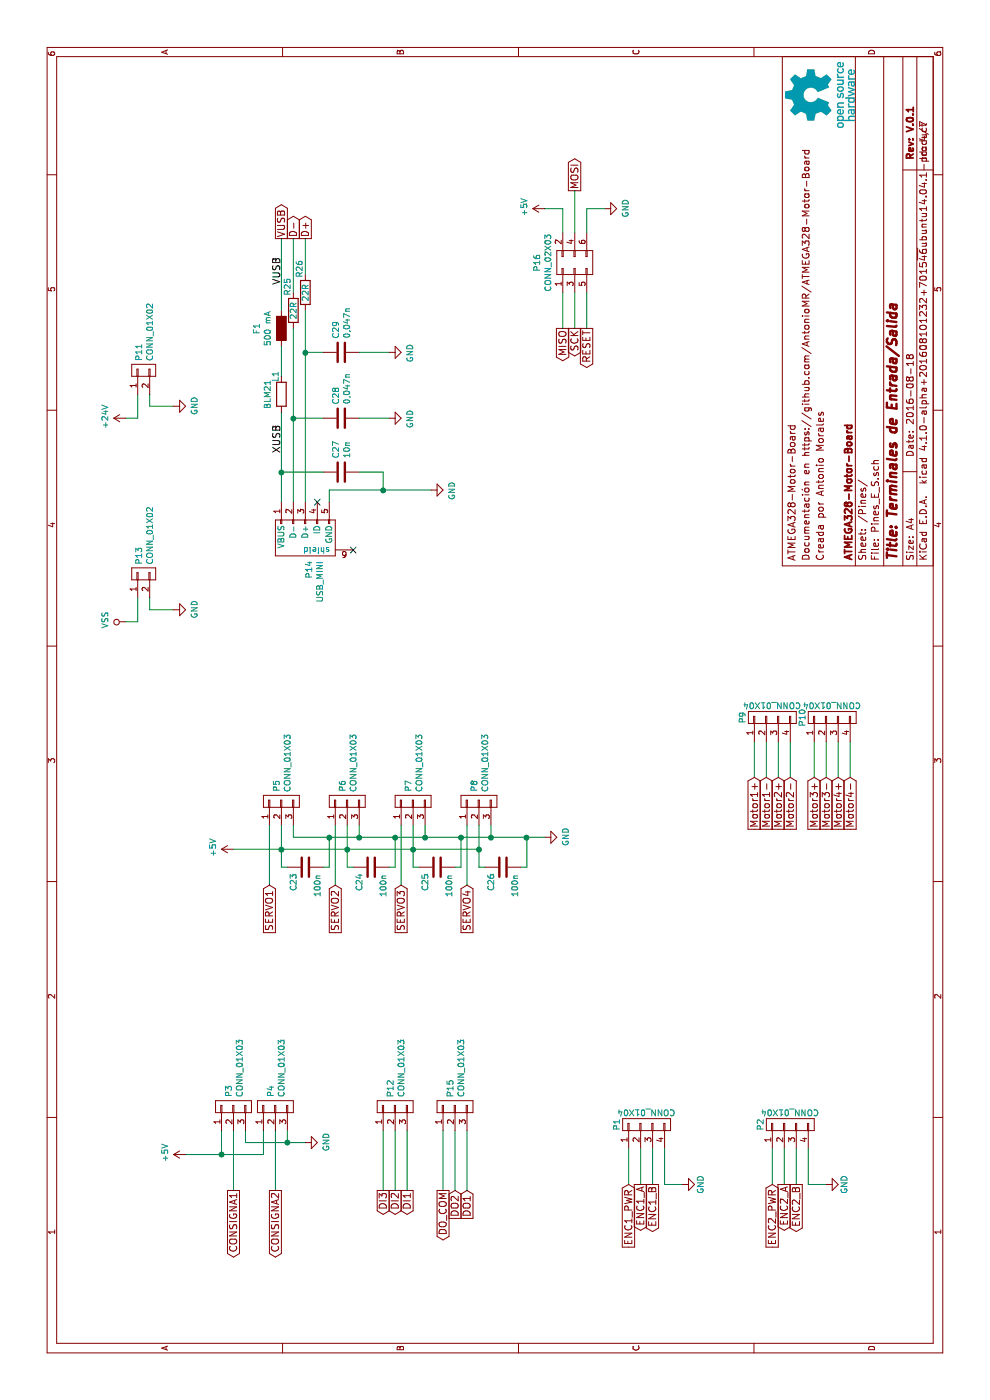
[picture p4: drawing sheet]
EESchema Schematic File Version 2
LIBS:ATMEGA328_Motor_Board-rescue
LIBS:Microcontroladores
LIBS:power
LIBS:device
LIBS:transistors
LIBS:conn
LIBS:linear
LIBS:regul
LIBS:74xx
LIBS:cmos4000
LIBS:adc-dac
LIBS:memory
LIBS:xilinx
LIBS:microcontrollers
LIBS:dsp
LIBS:microchip
LIBS:analog_switches
LIBS:motorola
LIBS:texas
LIBS:intel
LIBS:audio
LIBS:interface
LIBS:digital-audio
LIBS:philips
LIBS:display
LIBS:cypress
LIBS:siliconi
LIBS:opto
LIBS:atmel
LIBS:contrib
LIBS:valves
LIBS:Interfaces
LIBS:Pasivos
LIBS:Reles
LIBS:MotorDrivers
LIBS:connector
LIBS:Opamp
LIBS:Traco
LIBS:Optoacoplados
LIBS:ATMEGA328_Motor_Board-cache
EELAYER 25 0
EELAYER END
$Descr A4 11693 8268
encoding utf-8
Sheet 4 7
Title "Terminales de Entrada/Salida"
Date "2016-08-18"
Rev "V.0.1"
Comp "ATMEGA328-Motor-Board"
Comment1 ""
Comment2 "Creada por Antonio Morales"
Comment3 "Documentación en https://github.com/AntonioMR/ATMEGA328-Motor-Board"
Comment4 "ATMEGA328-Motor-Board"
$EndDescr
$Comp
L CONN_02X03 P16
U 1 1
P 9500 4800
F 0 "P16" H 9500 5115 50  0000 C CNN
F 1 "CONN_02X03" H 9500 5024 50  0000 C CNN
F 2 "Pin_Headers:Pin_Header_Straight_2x03" H 9500 3600 50  0001 C CNN
F 3 "" H 9500 3600 50  0000 C CNN
F 4 "~" H 2100 2900 60  0001 C CNN "Fabricante"
F 5 "~" H 2100 2900 60  0001 C CNN "Ref"
F 6 "~" H 2100 2900 60  0001 C CNN "Potencia"
F 7 "~" H 2100 2900 60  0001 C CNN "Tolerancia"
F 8 "~" H 2100 2900 60  0001 C CNN "Provedor"
F 9 "~" H 2100 2900 60  0001 C CNN "Ref_Proveedor"
	1    9500 4800
	1    0    0    -1  
$EndComp
$Comp
L GND #PWR052
U 1 1
P 9950 5050
F 0 "#PWR052" H 9950 4800 50  0001 C CNN
F 1 "GND" H 9955 4877 50  0000 C CNN
F 2 "" H 9950 5050 50  0000 C CNN
F 3 "" H 9950 5050 50  0000 C CNN
	1    9950 5050
	1    0    0    -1  
$EndComp
$Comp
L +5V #PWR053
U 1 1
P 9950 4550
F 0 "#PWR053" H 9950 4400 50  0001 C CNN
F 1 "+5V" H 9965 4723 50  0000 C CNN
F 2 "" H 9950 4550 50  0000 C CNN
F 3 "" H 9950 4550 50  0000 C CNN
	1    9950 4550
	1    0    0    -1  
$EndComp
Text GLabel 8950 4700 0    60   Output ~ 0
MISO
Text GLabel 8950 4800 0    60   Output ~ 0
SCK
Text GLabel 8950 4900 0    60   Output ~ 0
RESET
Text GLabel 10100 4800 2    60   Output ~ 0
MOSI
$Comp
L USB_MINI P14
U 1 1
P 7200 2550
F 0 "P14" V 7230 2738 50  0000 L CNN
F 1 "USB_MINI" V 7321 2738 50  0000 L CNN
F 2 "Conectores:usb_mini_molex_675031020" V 7150 2450 50  0001 C CNN
F 3 "" V 7150 2450 50  0000 C CNN
F 4 "~" H -150 2400 60  0001 C CNN "Fabricante"
F 5 "~" H -150 2400 60  0001 C CNN "Ref"
F 6 "~" H -150 2400 60  0001 C CNN "Potencia"
F 7 "~" H -150 2400 60  0001 C CNN "Tolerancia"
F 8 "~" H -150 2400 60  0001 C CNN "Provedor"
F 9 "~" H -150 2400 60  0001 C CNN "Ref_Proveedor"
	1    7200 2550
	0    -1   1    0   
$EndComp
Wire Wire Line
	9250 4700 8950 4700
Wire Wire Line
	9250 4800 8950 4800
Wire Wire Line
	9250 4900 8950 4900
Wire Wire Line
	9750 4900 9950 4900
Wire Wire Line
	9950 4900 9950 5050
Wire Wire Line
	9750 4700 9950 4700
Wire Wire Line
	9950 4700 9950 4550
Wire Wire Line
	9750 4800 10100 4800
Wire Wire Line
	7500 2750 7600 2750
Wire Wire Line
	7600 2750 7600 3600
$Comp
L GND #PWR054
U 1 1
P 7600 3600
F 0 "#PWR054" H 7600 3350 50  0001 C CNN
F 1 "GND" H 7605 3427 50  0000 C CNN
F 2 "" H 7600 3600 50  0000 C CNN
F 3 "" H 7600 3600 50  0000 C CNN
	1    7600 3600
	-1   0    0    -1  
$EndComp
Text GLabel 9700 2350 2    60   Output ~ 0
VUSB
Text GLabel 9700 2450 2    60   Output ~ 0
D-
Text GLabel 9700 2550 2    60   Output ~ 0
D+
NoConn ~ 7500 2650
Wire Wire Line
	5500 6300 5200 6300
Wire Wire Line
	5200 6400 5500 6400
Wire Wire Line
	5200 6500 5500 6500
Wire Wire Line
	5200 6600 5500 6600
Wire Wire Line
	5200 6800 5500 6800
Wire Wire Line
	5200 6900 5500 6900
Wire Wire Line
	5200 7000 5500 7000
Wire Wire Line
	5200 7100 5500 7100
Text GLabel 5200 6300 0    60   Input ~ 0
Motor1+
Text GLabel 5200 6400 0    60   Input ~ 0
Motor1-
Text GLabel 5200 6500 0    60   Input ~ 0
Motor2+
Text GLabel 5200 6800 0    60   Input ~ 0
Motor3+
Text GLabel 5200 7000 0    60   Input ~ 0
Motor4+
Text GLabel 5200 6600 0    60   Input ~ 0
Motor2-
Text GLabel 5200 6900 0    60   Input ~ 0
Motor3-
Text GLabel 5200 7100 0    60   Input ~ 0
Motor4-
$Comp
L CONN_01X03 P3
U 1 1
P 2450 1950
F 0 "P3" H 2528 1991 50  0000 L CNN
F 1 "CONN_01X03" H 2528 1900 50  0000 L CNN
F 2 "PhoenixContact:PhoenixContact_MPT_0,5_3-2,54" H 2450 1950 50  0001 C CNN
F 3 "" H 2450 1950 50  0000 C CNN
F 4 "phoenix contact" H 1000 2350 60  0001 C CNN "Fabricante"
F 5 "1803280 + 1803581" H 1000 2350 60  0001 C CNN "Ref"
F 6 "~" H 1000 2350 60  0001 C CNN "Potencia"
F 7 "~" H 1000 2350 60  0001 C CNN "Tolerancia"
F 8 "tme" H 1000 2350 60  0001 C CNN "Provedor"
F 9 "MC1.5/3-G-3.81" H 1000 2350 60  0001 C CNN "Ref_Proveedor"
	1    2450 1950
	1    0    0    -1  
$EndComp
$Comp
L CONN_01X03 P4
U 1 1
P 2450 2300
F 0 "P4" H 2528 2341 50  0000 L CNN
F 1 "CONN_01X03" H 2528 2250 50  0000 L CNN
F 2 "PhoenixContact:PhoenixContact_MPT_0,5_3-2,54" H 2450 2300 50  0001 C CNN
F 3 "" H 2450 2300 50  0000 C CNN
F 4 "phoenix contact" H 1000 2350 60  0001 C CNN "Fabricante"
F 5 "1803280 + 1803581" H 1000 2350 60  0001 C CNN "Ref"
F 6 "~" H 1000 2350 60  0001 C CNN "Potencia"
F 7 "~" H 1000 2350 60  0001 C CNN "Tolerancia"
F 8 "tme" H 1000 2350 60  0001 C CNN "Provedor"
F 9 "MC1.5/3-G-3.81" H 1000 2350 60  0001 C CNN "Ref_Proveedor"
	1    2450 2300
	1    0    0    -1  
$EndComp
$Comp
L CONN_01X03 P5
U 1 1
P 5000 2350
F 0 "P5" H 5078 2391 50  0000 L CNN
F 1 "CONN_01X03" H 5078 2300 50  0000 L CNN
F 2 "Pin_Headers:Pin_Header_Straight_1x03" H 5000 2350 50  0001 C CNN
F 3 "" H 5000 2350 50  0000 C CNN
F 4 "~" H 3550 2050 60  0001 C CNN "Fabricante"
F 5 "~" H 3550 2050 60  0001 C CNN "Ref"
F 6 "~" H 3550 2050 60  0001 C CNN "Potencia"
F 7 "~" H 3550 2050 60  0001 C CNN "Tolerancia"
F 8 "~" H 3550 2050 60  0001 C CNN "Provedor"
F 9 "~" H 3550 2050 60  0001 C CNN "Ref_Proveedor"
	1    5000 2350
	1    0    0    -1  
$EndComp
$Comp
L CONN_01X03 P6
U 1 1
P 5000 2900
F 0 "P6" H 5078 2941 50  0000 L CNN
F 1 "CONN_01X03" H 5078 2850 50  0000 L CNN
F 2 "Pin_Headers:Pin_Header_Straight_1x03" H 5000 2900 50  0001 C CNN
F 3 "" H 5000 2900 50  0000 C CNN
F 4 "~" H 3550 2250 60  0001 C CNN "Fabricante"
F 5 "~" H 3550 2250 60  0001 C CNN "Ref"
F 6 "~" H 3550 2250 60  0001 C CNN "Potencia"
F 7 "~" H 3550 2250 60  0001 C CNN "Tolerancia"
F 8 "~" H 3550 2250 60  0001 C CNN "Provedor"
F 9 "~" H 3550 2250 60  0001 C CNN "Ref_Proveedor"
	1    5000 2900
	1    0    0    -1  
$EndComp
Wire Wire Line
	2250 1850 2050 1850
Connection ~ 2050 1850
Wire Wire Line
	2050 2200 2250 2200
Wire Wire Line
	2250 2050 2150 2050
Wire Wire Line
	2250 2400 2150 2400
Connection ~ 2150 2400
Wire Wire Line
	2250 1950 1750 1950
Wire Wire Line
	1750 2300 2250 2300
$Comp
L GND #PWR055
U 1 1
P 2150 2550
F 0 "#PWR055" H 2150 2300 50  0001 C CNN
F 1 "GND" H 2155 2377 50  0000 C CNN
F 2 "" H 2150 2550 50  0000 C CNN
F 3 "" H 2150 2550 50  0000 C CNN
	1    2150 2550
	1    0    0    -1  
$EndComp
$Comp
L +5V #PWR056
U 1 1
P 2050 1550
F 0 "#PWR056" H 2050 1400 50  0001 C CNN
F 1 "+5V" H 2065 1723 50  0000 C CNN
F 2 "" H 2050 1550 50  0000 C CNN
F 3 "" H 2050 1550 50  0000 C CNN
	1    2050 1550
	1    0    0    -1  
$EndComp
Text GLabel 1750 1950 0    60   Output ~ 0
CONSIGNA1
Text GLabel 1750 2300 0    60   Output ~ 0
CONSIGNA2
Wire Wire Line
	7500 2350 8250 2350
$Comp
L CONN_01X02 P13
U 1 1
P 6900 1200
F 0 "P13" H 6978 1241 50  0000 L CNN
F 1 "CONN_01X02" H 6978 1150 50  0000 L CNN
F 2 "PhoenixContact:PhoenixContact_mkdsn_2_5.08" H 6900 1200 50  0001 C CNN
F 3 "" H 6900 1200 50  0000 C CNN
F 4 "phoenix contact" H 1600 3400 60  0001 C CNN "Fabricante"
F 5 "1803277 + 1803578" H 1600 3400 60  0001 C CNN "Ref"
F 6 "~" H 1600 3400 60  0001 C CNN "Potencia"
F 7 "~" H 1600 3400 60  0001 C CNN "Tolerancia"
F 8 "tme" H 1600 3400 60  0001 C CNN "Provedor"
F 9 "MC1.5/2-G-3.81" H 1600 3400 60  0001 C CNN "Ref_Proveedor"
	1    6900 1200
	1    0    0    -1  
$EndComp
Wire Wire Line
	6700 1150 6500 1150
Wire Wire Line
	6700 1250 6600 1250
Wire Wire Line
	6600 1250 6600 1450
$Comp
L GND #PWR057
U 1 1
P 6600 1450
F 0 "#PWR057" H 6600 1200 50  0001 C CNN
F 1 "GND" H 6605 1277 50  0000 C CNN
F 2 "" H 6600 1450 50  0000 C CNN
F 3 "" H 6600 1450 50  0000 C CNN
	1    6600 1450
	1    0    0    -1  
$EndComp
$Comp
L CONN_01X04 P1
U 1 1
P 2300 5400
F 0 "P1" H 2300 5650 50  0000 C CNN
F 1 "CONN_01X04" V 2400 5400 50  0000 C CNN
F 2 "PhoenixContact:PhoenixContact_MPT_0,5_4-2,54" H 2300 5400 50  0001 C CNN
F 3 "" H 2300 5400 50  0000 C CNN
F 4 "phoenix contact" H 1450 2700 60  0001 C CNN "Fabricante"
F 5 "1803293 + 1803594" H 1450 2700 60  0001 C CNN "Ref"
F 6 "~" H 1450 2700 60  0001 C CNN "Potencia"
F 7 "~" H 1450 2700 60  0001 C CNN "Tolerancia"
F 8 "rs" H 1450 2700 60  0001 C CNN "Provedor"
F 9 "649-0128" H 1450 2700 60  0001 C CNN "Ref_Proveedor"
	1    2300 5400
	1    0    0    -1  
$EndComp
Wire Wire Line
	2100 5250 1800 5250
Wire Wire Line
	1800 5350 2100 5350
Wire Wire Line
	1800 5450 2100 5450
Wire Wire Line
	1800 5550 2100 5550
Wire Wire Line
	1800 5550 1800 5700
$Comp
L GND #PWR058
U 1 1
P 1800 5700
F 0 "#PWR058" H 1800 5450 50  0001 C CNN
F 1 "GND" H 1800 5550 50  0000 C CNN
F 2 "" H 1800 5700 50  0000 C CNN
F 3 "" H 1800 5700 50  0000 C CNN
	1    1800 5700
	1    0    0    -1  
$EndComp
Text GLabel 1800 5350 0    60   Output ~ 0
ENC1_A
Text GLabel 1800 5450 0    60   Output ~ 0
ENC1_B
$Comp
L CONN_01X04 P2
U 1 1
P 2300 6600
F 0 "P2" H 2300 6850 50  0000 C CNN
F 1 "CONN_01X04" V 2400 6600 50  0000 C CNN
F 2 "PhoenixContact:PhoenixContact_MPT_0,5_4-2,54" H 2300 6600 50  0001 C CNN
F 3 "" H 2300 6600 50  0000 C CNN
F 4 "phoenix contact" H 1450 2700 60  0001 C CNN "Fabricante"
F 5 "1803293 + 1803594" H 1450 2700 60  0001 C CNN "Ref"
F 6 "~" H 1450 2700 60  0001 C CNN "Potencia"
F 7 "~" H 1450 2700 60  0001 C CNN "Tolerancia"
F 8 "rs" H 1450 2700 60  0001 C CNN "Provedor"
F 9 "649-0128" H 1450 2700 60  0001 C CNN "Ref_Proveedor"
	1    2300 6600
	1    0    0    -1  
$EndComp
Wire Wire Line
	2100 6450 1800 6450
Wire Wire Line
	1800 6550 2100 6550
Wire Wire Line
	1800 6650 2100 6650
Wire Wire Line
	1800 6750 2100 6750
Wire Wire Line
	1800 6750 1800 6900
$Comp
L GND #PWR059
U 1 1
P 1800 6900
F 0 "#PWR059" H 1800 6650 50  0001 C CNN
F 1 "GND" H 1800 6750 50  0000 C CNN
F 2 "" H 1800 6900 50  0000 C CNN
F 3 "" H 1800 6900 50  0000 C CNN
	1    1800 6900
	1    0    0    -1  
$EndComp
Text GLabel 1800 6550 0    60   Output ~ 0
ENC2_A
Text GLabel 1800 6650 0    60   Output ~ 0
ENC2_B
$Comp
L F F1
U 1 1
P 8950 2350
F 0 "F1" V 8743 2350 50  0000 C CNN
F 1 "500 mA" V 8834 2350 50  0000 C CNN
F 2 "Resistencias:R_1812" V 8880 2350 50  0001 C CNN
F 3 "" H 8950 2350 50  0000 C CNN
F 4 "ece" H 8950 2350 60  0001 C CNN "Fabricante"
F 5 "SD050-16" H 8950 2350 60  0001 C CNN "Ref"
F 6 "~" H 8950 2350 60  0001 C CNN "Potencia"
F 7 "~" H 8950 2350 60  0001 C CNN "Tolerancia"
F 8 "tme" H 8950 2350 60  0001 C CNN "Provedor"
F 9 "SD050-16" H 8950 2350 60  0001 C CNN "Ref_Proveedor"
	1    8950 2350
	0    -1   1    0   
$EndComp
Text Label 8150 2350 2    60   ~ 0
XUSB
Wire Wire Line
	8200 2450 8200 2700
Connection ~ 8200 2450
Wire Wire Line
	8750 2700 8750 2550
Connection ~ 8750 2550
$Comp
L R R25
U 1 1
P 9100 2450
F 0 "R25" V 9050 2650 50  0000 C CNN
F 1 "22R" V 9100 2450 50  0000 C CNN
F 2 "Resistors_SMD:R_0805" V 9030 2450 50  0001 C CNN
F 3 "" H 9100 2450 50  0000 C CNN
F 4 "VISHAY" H 9100 2450 60  0001 C CNN "Fabricante"
F 5 "CRCW080522R0FKEA" H 9100 2450 60  0001 C CNN "Ref"
F 6 "~" H 9100 2450 60  0001 C CNN "Potencia"
F 7 "~" H 9100 2450 60  0001 C CNN "Tolerancia"
F 8 "tme" H 9100 2450 60  0001 C CNN "Provedor"
F 9 "CRCW080522R0FKEA" H 9100 2450 60  0001 C CNN "Ref_Proveedor"
	1    9100 2450
	0    1    1    0   
$EndComp
$Comp
L R R26
U 1 1
P 9250 2550
F 0 "R26" V 9200 2750 50  0000 C CNN
F 1 "22R" V 9250 2550 50  0000 C CNN
F 2 "Resistors_SMD:R_0805" V 9180 2550 50  0001 C CNN
F 3 "" H 9250 2550 50  0000 C CNN
F 4 "VISHAY" H 9250 2550 60  0001 C CNN "Fabricante"
F 5 "CRCW080522R0FKEA" H 9250 2550 60  0001 C CNN "Ref"
F 6 "~" H 9250 2550 60  0001 C CNN "Potencia"
F 7 "~" H 9250 2550 60  0001 C CNN "Tolerancia"
F 8 "tme" H 9250 2550 60  0001 C CNN "Provedor"
F 9 "CRCW080522R0FKEA" H 9250 2550 60  0001 C CNN "Ref_Proveedor"
	1    9250 2550
	0    1    1    0   
$EndComp
Wire Wire Line
	7500 2550 9100 2550
Wire Wire Line
	7500 2450 8950 2450
Wire Wire Line
	9250 2450 9700 2450
Wire Wire Line
	9700 2550 9400 2550
$Comp
L Ferrita L1
U 1 1
P 8400 2350
F 0 "L1" V 8350 2500 50  0000 C CNN
F 1 "BLM21" V 8284 2350 50  0000 C CNN
F 2 "Capacitors_SMD:C_0805" V 8330 2350 50  0001 C CNN
F 3 "" H 8400 2350 50  0000 C CNN
F 4 "Murata" H 8400 2350 60  0001 C CNN "Fabricante"
F 5 "BLM21PG300SN1D" H 8400 2350 60  0001 C CNN "Ref"
F 6 "~" H 8400 2350 60  0001 C CNN "Potencia"
F 7 "~" H 8400 2350 60  0001 C CNN "Tolerancia"
F 8 "tme" H 8400 2350 60  0001 C CNN "Provedor"
F 9 "BLM21PG300SN1D" H 8400 2350 60  0001 C CNN "Ref_Proveedor"
	1    8400 2350
	0    1    1    0   
$EndComp
Wire Wire Line
	8800 2350 8550 2350
Wire Wire Line
	9100 2350 9700 2350
NoConn ~ 7100 2950
$Comp
L C C28
U 1 1
P 8200 2850
F 0 "C28" H 8315 2896 50  0000 L CNN
F 1 "0,047n" H 8315 2805 50  0000 L CNN
F 2 "Capacitors_SMD:C_0805" H 8238 2700 50  0001 C CNN
F 3 "" H 8200 2850 50  0000 C CNN
F 4 "SAMSUNG" H 8200 2850 60  0001 C CNN "Fabricante"
F 5 "CL21C470JBANNNC" H 8200 2850 60  0001 C CNN "Ref"
F 6 "~" H 8200 2850 60  0001 C CNN "Potencia"
F 7 "~" H 8200 2850 60  0001 C CNN "Tolerancia"
F 8 "tme" H 8200 2850 60  0001 C CNN "Provedor"
F 9 "CL21C470JBANNNC" H 8200 2850 60  0001 C CNN "Ref_Proveedor"
	1    8200 2850
	1    0    0    -1  
$EndComp
$Comp
L C C29
U 1 1
P 8750 2850
F 0 "C29" H 8865 2896 50  0000 L CNN
F 1 "0,047n" H 8865 2805 50  0000 L CNN
F 2 "Capacitors_SMD:C_0805" H 8788 2700 50  0001 C CNN
F 3 "" H 8750 2850 50  0000 C CNN
F 4 "~" H 8750 2850 60  0001 C CNN "Fabricante"
F 5 "CL21C470JBANNNC" H 8750 2850 60  0001 C CNN "Ref"
F 6 "~" H 8750 2850 60  0001 C CNN "Potencia"
F 7 "~" H 8750 2850 60  0001 C CNN "Tolerancia"
F 8 "tme" H 8750 2850 60  0001 C CNN "Provedor"
F 9 "CL21C470JBANNNC" H 8750 2850 60  0001 C CNN "Ref_Proveedor"
	1    8750 2850
	1    0    0    -1  
$EndComp
Wire Wire Line
	8750 3000 8750 3250
Wire Wire Line
	8200 3250 8200 3000
$Comp
L GND #PWR060
U 1 1
P 8200 3250
F 0 "#PWR060" H 8200 3000 50  0001 C CNN
F 1 "GND" H 8205 3077 50  0000 C CNN
F 2 "" H 8200 3250 50  0000 C CNN
F 3 "" H 8200 3250 50  0000 C CNN
	1    8200 3250
	-1   0    0    -1  
$EndComp
$Comp
L GND #PWR061
U 1 1
P 8750 3250
F 0 "#PWR061" H 8750 3000 50  0001 C CNN
F 1 "GND" H 8755 3077 50  0000 C CNN
F 2 "" H 8750 3250 50  0000 C CNN
F 3 "" H 8750 3250 50  0000 C CNN
	1    8750 3250
	-1   0    0    -1  
$EndComp
Text Label 9550 2350 2    60   ~ 0
VUSB
$Comp
L C C27
U 1 1
P 7750 2850
F 0 "C27" H 7865 2896 50  0000 L CNN
F 1 "10n" H 7865 2805 50  0000 L CNN
F 2 "Capacitors_SMD:C_0805" H 7788 2700 50  0001 C CNN
F 3 "" H 7750 2850 50  0000 C CNN
F 4 "SAMSUNG" H 7750 2850 60  0001 C CNN "Fabricante"
F 5 "CL21B103JBANNNC" H 7750 2850 60  0001 C CNN "Ref"
F 6 "~" H 7750 2850 60  0001 C CNN "Potencia"
F 7 "~" H 7750 2850 60  0001 C CNN "Tolerancia"
F 8 "tme" H 7750 2850 60  0001 C CNN "Provedor"
F 9 "CL21B103JBANNNC" H 7750 2850 60  0001 C CNN "Ref_Proveedor"
	1    7750 2850
	1    0    0    -1  
$EndComp
Wire Wire Line
	7750 2350 7750 2700
Connection ~ 7750 2350
Wire Wire Line
	7750 3000 7750 3200
Wire Wire Line
	7750 3200 7600 3200
Connection ~ 7600 3200
Wire Wire Line
	2150 2050 2150 2550
Wire Wire Line
	2050 1550 2050 2200
$Comp
L CONN_01X03 P7
U 1 1
P 5000 3450
F 0 "P7" H 5078 3491 50  0000 L CNN
F 1 "CONN_01X03" H 5078 3400 50  0000 L CNN
F 2 "Pin_Headers:Pin_Header_Straight_1x03" H 5000 3450 50  0001 C CNN
F 3 "" H 5000 3450 50  0000 C CNN
F 4 "~" H 3550 3150 60  0001 C CNN "Fabricante"
F 5 "~" H 3550 3150 60  0001 C CNN "Ref"
F 6 "~" H 3550 3150 60  0001 C CNN "Potencia"
F 7 "~" H 3550 3150 60  0001 C CNN "Tolerancia"
F 8 "~" H 3550 3150 60  0001 C CNN "Provedor"
F 9 "~" H 3550 3150 60  0001 C CNN "Ref_Proveedor"
	1    5000 3450
	1    0    0    -1  
$EndComp
$Comp
L CONN_01X03 P8
U 1 1
P 5000 4000
F 0 "P8" H 5078 4041 50  0000 L CNN
F 1 "CONN_01X03" H 5078 3950 50  0000 L CNN
F 2 "Pin_Headers:Pin_Header_Straight_1x03" H 5000 4000 50  0001 C CNN
F 3 "" H 5000 4000 50  0000 C CNN
F 4 "~" H 3550 3350 60  0001 C CNN "Fabricante"
F 5 "~" H 3550 3350 60  0001 C CNN "Ref"
F 6 "~" H 3550 3350 60  0001 C CNN "Potencia"
F 7 "~" H 3550 3350 60  0001 C CNN "Tolerancia"
F 8 "~" H 3550 3350 60  0001 C CNN "Provedor"
F 9 "~" H 3550 3350 60  0001 C CNN "Ref_Proveedor"
	1    5000 4000
	1    0    0    -1  
$EndComp
$Comp
L +5V #PWR062
U 1 1
P 4600 1950
F 0 "#PWR062" H 4600 1800 50  0001 C CNN
F 1 "+5V" H 4615 2123 50  0000 C CNN
F 2 "" H 4600 1950 50  0000 C CNN
F 3 "" H 4600 1950 50  0000 C CNN
	1    4600 1950
	1    0    0    -1  
$EndComp
Wire Wire Line
	4600 1950 4600 4000
Wire Wire Line
	4450 4000 4800 4000
Wire Wire Line
	4450 3450 4800 3450
Connection ~ 4600 3450
Wire Wire Line
	4450 2900 4800 2900
Connection ~ 4600 2900
Wire Wire Line
	4450 2350 4800 2350
Connection ~ 4600 2350
$Comp
L GND #PWR063
U 1 1
P 4700 4550
F 0 "#PWR063" H 4700 4300 50  0001 C CNN
F 1 "GND" H 4705 4377 50  0000 C CNN
F 2 "" H 4700 4550 50  0000 C CNN
F 3 "" H 4700 4550 50  0000 C CNN
	1    4700 4550
	1    0    0    -1  
$EndComp
Wire Wire Line
	4700 2450 4700 4550
Wire Wire Line
	4700 2450 4800 2450
Wire Wire Line
	4800 3000 4700 3000
Connection ~ 4700 3000
Wire Wire Line
	4700 3550 4800 3550
Connection ~ 4700 3550
Wire Wire Line
	4800 4100 4700 4100
Connection ~ 4700 4100
Wire Wire Line
	4800 3900 4300 3900
Wire Wire Line
	4300 3350 4800 3350
Wire Wire Line
	4300 2800 4800 2800
Wire Wire Line
	4300 2250 4800 2250
Text GLabel 4300 2250 0    60   Input ~ 0
SERVO1
Text GLabel 4300 2800 0    60   Input ~ 0
SERVO2
Text GLabel 4300 3350 0    60   Input ~ 0
SERVO3
Text GLabel 4300 3900 0    60   Input ~ 0
SERVO4
$Comp
L C C23
U 1 1
P 4450 2550
F 0 "C23" H 4250 2650 50  0000 L CNN
F 1 "100n" H 4200 2450 50  0000 L CNN
F 2 "Capacitors_SMD:C_0805" H 4488 2400 50  0001 C CNN
F 3 "" H 4450 2550 50  0000 C CNN
F 4 "~" H 4450 2550 60  0001 C CNN "Fabricante"
F 5 "~" H 4450 2550 60  0001 C CNN "Ref"
F 6 "~" H 4450 2550 60  0001 C CNN "Potencia"
F 7 "~" H 4450 2550 60  0001 C CNN "Tolerancia"
F 8 "~" H 4450 2550 60  0001 C CNN "Provedor"
F 9 "~" H 4450 2550 60  0001 C CNN "Ref_Proveedor"
	1    4450 2550
	1    0    0    -1  
$EndComp
$Comp
L C C24
U 1 1
P 4450 3100
F 0 "C24" H 4250 3200 50  0000 L CNN
F 1 "100n" H 4200 3000 50  0000 L CNN
F 2 "Capacitors_SMD:C_0805" H 4488 2950 50  0001 C CNN
F 3 "" H 4450 3100 50  0000 C CNN
F 4 "~" H 4450 3100 60  0001 C CNN "Fabricante"
F 5 "~" H 4450 3100 60  0001 C CNN "Ref"
F 6 "~" H 4450 3100 60  0001 C CNN "Potencia"
F 7 "~" H 4450 3100 60  0001 C CNN "Tolerancia"
F 8 "~" H 4450 3100 60  0001 C CNN "Provedor"
F 9 "~" H 4450 3100 60  0001 C CNN "Ref_Proveedor"
	1    4450 3100
	1    0    0    -1  
$EndComp
$Comp
L C C25
U 1 1
P 4450 3650
F 0 "C25" H 4250 3750 50  0000 L CNN
F 1 "100n" H 4200 3550 50  0000 L CNN
F 2 "Capacitors_SMD:C_0805" H 4488 3500 50  0001 C CNN
F 3 "" H 4450 3650 50  0000 C CNN
F 4 "~" H 4450 3650 60  0001 C CNN "Fabricante"
F 5 "~" H 4450 3650 60  0001 C CNN "Ref"
F 6 "~" H 4450 3650 60  0001 C CNN "Potencia"
F 7 "~" H 4450 3650 60  0001 C CNN "Tolerancia"
F 8 "~" H 4450 3650 60  0001 C CNN "Provedor"
F 9 "~" H 4450 3650 60  0001 C CNN "Ref_Proveedor"
	1    4450 3650
	1    0    0    -1  
$EndComp
$Comp
L C C26
U 1 1
P 4450 4200
F 0 "C26" H 4250 4300 50  0000 L CNN
F 1 "100n" H 4200 4100 50  0000 L CNN
F 2 "Capacitors_SMD:C_0805" H 4488 4050 50  0001 C CNN
F 3 "" H 4450 4200 50  0000 C CNN
F 4 "~" H 4450 4200 60  0001 C CNN "Fabricante"
F 5 "~" H 4450 4200 60  0001 C CNN "Ref"
F 6 "~" H 4450 4200 60  0001 C CNN "Potencia"
F 7 "~" H 4450 4200 60  0001 C CNN "Tolerancia"
F 8 "~" H 4450 4200 60  0001 C CNN "Provedor"
F 9 "~" H 4450 4200 60  0001 C CNN "Ref_Proveedor"
	1    4450 4200
	1    0    0    -1  
$EndComp
Wire Wire Line
	4450 4050 4450 4000
Connection ~ 4600 4000
Wire Wire Line
	4450 3500 4450 3450
Wire Wire Line
	4450 2950 4450 2900
Wire Wire Line
	4450 2400 4450 2350
Wire Wire Line
	4450 2700 4450 2750
Wire Wire Line
	4450 2750 4700 2750
Connection ~ 4700 2750
Wire Wire Line
	4450 3250 4450 3300
Wire Wire Line
	4450 3300 4700 3300
Connection ~ 4700 3300
Wire Wire Line
	4450 3800 4450 3850
Wire Wire Line
	4450 3850 4700 3850
Connection ~ 4700 3850
Wire Wire Line
	4450 4350 4450 4400
Wire Wire Line
	4450 4400 4700 4400
Connection ~ 4700 4400
Text GLabel 1800 6450 0    60   Input ~ 0
ENC2_PWR
Text GLabel 1800 5250 0    60   Input ~ 0
ENC1_PWR
$Comp
L VSS #PWR064
U 1 1
P 6500 1050
F 0 "#PWR064" H 6500 900 50  0001 C CNN
F 1 "VSS" H 6517 1223 50  0000 C CNN
F 2 "" H 6500 1050 50  0000 C CNN
F 3 "" H 6500 1050 50  0000 C CNN
	1    6500 1050
	1    0    0    -1  
$EndComp
Wire Wire Line
	6500 1150 6500 1050
Wire Wire Line
	8400 1150 8200 1150
Wire Wire Line
	8400 1250 8300 1250
Wire Wire Line
	8300 1250 8300 1450
$Comp
L GND #PWR065
U 1 1
P 8300 1450
F 0 "#PWR065" H 8300 1200 50  0001 C CNN
F 1 "GND" H 8305 1277 50  0000 C CNN
F 2 "" H 8300 1450 50  0000 C CNN
F 3 "" H 8300 1450 50  0000 C CNN
	1    8300 1450
	1    0    0    -1  
$EndComp
Wire Wire Line
	8200 1150 8200 1050
$Comp
L +24V #PWR066
U 1 1
P 8200 1050
F 0 "#PWR066" H 8200 900 50  0001 C CNN
F 1 "+24V" H 8215 1223 50  0000 C CNN
F 2 "" H 8200 1050 50  0000 C CNN
F 3 "" H 8200 1050 50  0000 C CNN
	1    8200 1050
	1    0    0    -1  
$EndComp
$Comp
L CONN_01X04 P9
U 1 1
P 5700 6450
F 0 "P9" H 5700 6700 50  0000 C CNN
F 1 "CONN_01X04" V 5800 6450 50  0000 C CNN
F 2 "PhoenixContact:PhoenixContact_mkdsn_4_5.08" H 5700 6450 50  0001 C CNN
F 3 "" H 5700 6450 50  0000 C CNN
F 4 "phoenix contact" H 1450 2700 60  0001 C CNN "Fabricante"
F 5 "1803293 + 1803594" H 1450 2700 60  0001 C CNN "Ref"
F 6 "~" H 1450 2700 60  0001 C CNN "Potencia"
F 7 "~" H 1450 2700 60  0001 C CNN "Tolerancia"
F 8 "rs" H 1450 2700 60  0001 C CNN "Provedor"
F 9 "649-0128" H 1450 2700 60  0001 C CNN "Ref_Proveedor"
	1    5700 6450
	1    0    0    -1  
$EndComp
$Comp
L CONN_01X04 P10
U 1 1
P 5700 6950
F 0 "P10" H 5700 7200 50  0000 C CNN
F 1 "CONN_01X04" V 5800 6950 50  0000 C CNN
F 2 "PhoenixContact:PhoenixContact_mkdsn_4_5.08" H 5700 6950 50  0001 C CNN
F 3 "" H 5700 6950 50  0000 C CNN
F 4 "phoenix contact" H 1450 2700 60  0001 C CNN "Fabricante"
F 5 "1803293 + 1803594" H 1450 2700 60  0001 C CNN "Ref"
F 6 "~" H 1450 2700 60  0001 C CNN "Potencia"
F 7 "~" H 1450 2700 60  0001 C CNN "Tolerancia"
F 8 "rs" H 1450 2700 60  0001 C CNN "Provedor"
F 9 "649-0128" H 1450 2700 60  0001 C CNN "Ref_Proveedor"
	1    5700 6950
	1    0    0    -1  
$EndComp
$Comp
L CONN_01X02 P11
U 1 1
P 8600 1200
F 0 "P11" H 8678 1241 50  0000 L CNN
F 1 "CONN_01X02" H 8678 1150 50  0000 L CNN
F 2 "PhoenixContact:PhoenixContact_mkdsn_2_5.08" H 8600 1200 50  0001 C CNN
F 3 "" H 8600 1200 50  0000 C CNN
F 4 "phoenix contact" H 1600 3400 60  0001 C CNN "Fabricante"
F 5 "1803277 + 1803578" H 1600 3400 60  0001 C CNN "Ref"
F 6 "~" H 1600 3400 60  0001 C CNN "Potencia"
F 7 "~" H 1600 3400 60  0001 C CNN "Tolerancia"
F 8 "tme" H 1600 3400 60  0001 C CNN "Provedor"
F 9 "MC1.5/2-G-3.81" H 1600 3400 60  0001 C CNN "Ref_Proveedor"
	1    8600 1200
	1    0    0    -1  
$EndComp
$Comp
L CONN_01X03 P12
U 1 1
P 2450 3300
F 0 "P12" H 2528 3341 50  0000 L CNN
F 1 "CONN_01X03" H 2528 3250 50  0000 L CNN
F 2 "PhoenixContact:PhoenixContact_MPT_0,5_3-2,54" H 2450 3300 50  0001 C CNN
F 3 "" H 2450 3300 50  0000 C CNN
F 4 "phoenix contact" H 1000 3350 60  0001 C CNN "Fabricante"
F 5 "1803280 + 1803581" H 1000 3350 60  0001 C CNN "Ref"
F 6 "~" H 1000 3350 60  0001 C CNN "Potencia"
F 7 "~" H 1000 3350 60  0001 C CNN "Tolerancia"
F 8 "tme" H 1000 3350 60  0001 C CNN "Provedor"
F 9 "MC1.5/3-G-3.81" H 1000 3350 60  0001 C CNN "Ref_Proveedor"
	1    2450 3300
	1    0    0    -1  
$EndComp
Text GLabel 1750 3200 0    60   Output ~ 0
DI3
Text GLabel 1750 3300 0    60   Output ~ 0
DI2
Text GLabel 1750 3400 0    60   Output ~ 0
DI1
Wire Wire Line
	1750 3200 2250 3200
Wire Wire Line
	2250 3300 1750 3300
Wire Wire Line
	1750 3400 2250 3400
Text GLabel 1750 3900 0    60   Input ~ 0
DO1
Text GLabel 1750 3800 0    60   Input ~ 0
DO2
Wire Wire Line
	1750 3900 2250 3900
Wire Wire Line
	2250 3800 1750 3800
$Comp
L CONN_01X03 P15
U 1 1
P 2450 3800
F 0 "P15" H 2528 3841 50  0000 L CNN
F 1 "CONN_01X03" H 2528 3750 50  0000 L CNN
F 2 "PhoenixContact:PhoenixContact_MPT_0,5_3-2,54" H 2450 3800 50  0001 C CNN
F 3 "" H 2450 3800 50  0000 C CNN
F 4 "phoenix contact" H 1000 3850 60  0001 C CNN "Fabricante"
F 5 "1803280 + 1803581" H 1000 3850 60  0001 C CNN "Ref"
F 6 "~" H 1000 3850 60  0001 C CNN "Potencia"
F 7 "~" H 1000 3850 60  0001 C CNN "Tolerancia"
F 8 "tme" H 1000 3850 60  0001 C CNN "Provedor"
F 9 "MC1.5/3-G-3.81" H 1000 3850 60  0001 C CNN "Ref_Proveedor"
	1    2450 3800
	1    0    0    -1  
$EndComp
Wire Wire Line
	2250 3700 1750 3700
Text GLabel 1750 3700 0    60   Output ~ 0
DO_COM
$EndSCHEMATC
